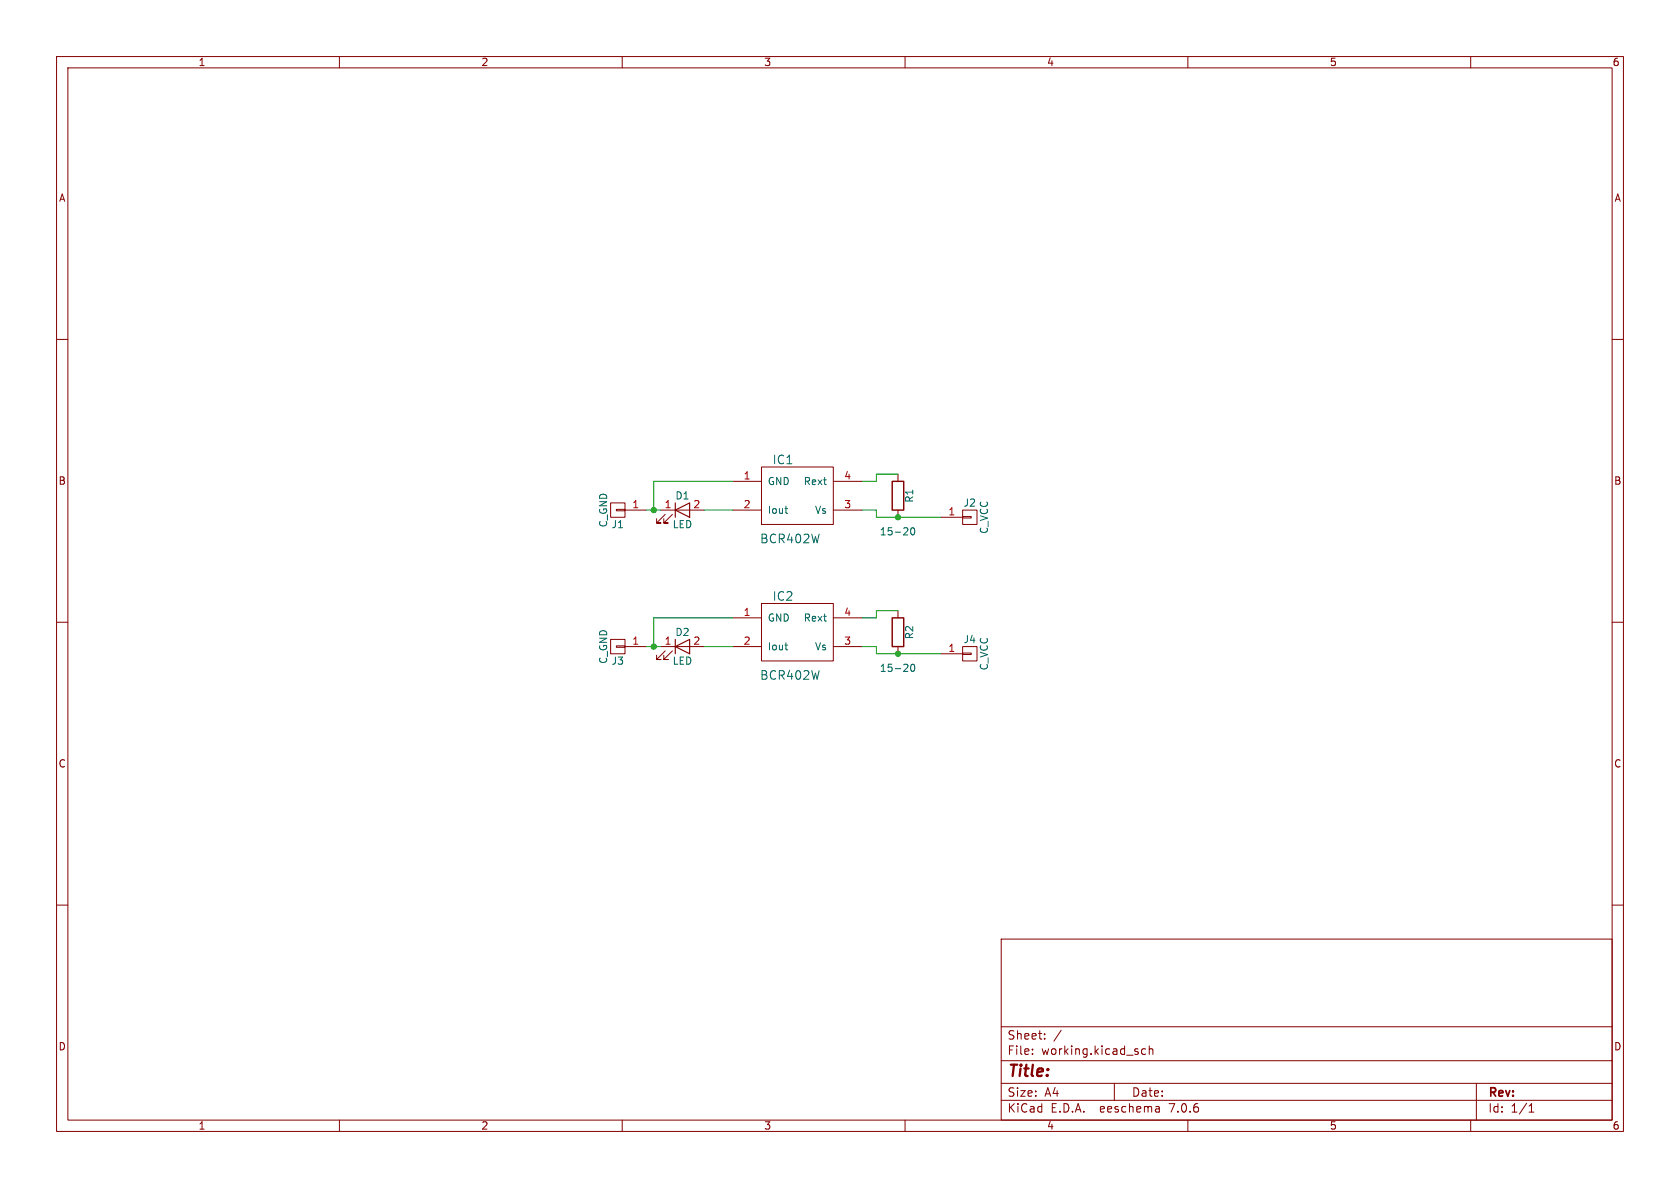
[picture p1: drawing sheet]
(kicad_sch (version 20230121) (generator eeschema)

 (paper "A4")

 (lib_symbols
  (symbol "SlimLightLED-rescue:CONN_01X01" (pin_names (offset 1.016) hide) (in_bom yes) (on_board yes)
   (property "Reference" "J" (at 0 2.54 0) (effects (font (size 1.27 1.27))))
   (property "Value" "CONN_01X01" (at 2.54 0 90) (effects (font (size 1.27 1.27))))
   (property "Footprint" "" (at 0 0 0) (effects (font (size 1.27 1.27)) hide))
   (property "Datasheet" "" (at 0 0 0) (effects (font (size 1.27 1.27)) hide))
   (symbol "CONN_01X01_0_1"
    (rectangle (start -1.27 0.127) (end 0.254 -0.127) (stroke (width 0) (type solid)) (fill (type none)))
    (rectangle (start -1.27 1.27) (end 1.27 -1.27) (stroke (width 0) (type solid)) (fill (type none))))
   (symbol "CONN_01X01_1_1"
    (pin passive line (at -5.08 0 0) (length 3.81) (name "P1" (effects (font (size 1.27 1.27)))) (number "1" (effects (font (size 1.27 1.27)))))))
  (symbol "SlimLightLED-rescue:LED" (pin_names (offset 1.016) hide) (in_bom yes) (on_board yes)
   (property "Reference" "D" (at 0 2.54 0) (effects (font (size 1.27 1.27))))
   (property "Value" "LED" (at 0 -2.54 0) (effects (font (size 1.27 1.27))))
   (property "Footprint" "" (at 0 0 0) (effects (font (size 1.27 1.27)) hide))
   (property "Datasheet" "" (at 0 0 0) (effects (font (size 1.27 1.27)) hide))
   (symbol "LED_0_1"
    (polyline (pts (xy -1.27 -1.27) (xy -1.27 1.27)) (stroke (width 0.2032) (type solid)) (fill (type none)))
    (polyline (pts (xy -1.27 0) (xy 1.27 0)) (stroke (width 0) (type solid)) (fill (type none)))
    (polyline (pts (xy 1.27 -1.27) (xy 1.27 1.27) (xy -1.27 0) (xy 1.27 -1.27)) (stroke (width 0.2032) (type solid)) (fill (type none)))
    (polyline (pts (xy -3.048 -0.762) (xy -4.572 -2.286) (xy -3.81 -2.286) (xy -4.572 -2.286) (xy -4.572 -1.524)) (stroke (width 0) (type solid)) (fill (type none)))
    (polyline (pts (xy -1.778 -0.762) (xy -3.302 -2.286) (xy -2.54 -2.286) (xy -3.302 -2.286) (xy -3.302 -1.524)) (stroke (width 0) (type solid)) (fill (type none))))
   (symbol "LED_1_1"
    (pin passive line (at -3.81 0 0) (length 2.54) (name "K" (effects (font (size 1.27 1.27)))) (number "1" (effects (font (size 1.27 1.27)))))
    (pin passive line (at 3.81 0 180) (length 2.54) (name "A" (effects (font (size 1.27 1.27)))) (number "2" (effects (font (size 1.27 1.27)))))))
  (symbol "SlimLightLED-rescue:R" (pin_numbers hide) (pin_names (offset 0)) (in_bom yes) (on_board yes)
   (property "Reference" "R" (at 2.032 0 90) (effects (font (size 1.27 1.27))))
   (property "Value" "R" (at 0 0 90) (effects (font (size 1.27 1.27))))
   (property "Footprint" "" (at -1.778 0 90) (effects (font (size 1.27 1.27)) hide))
   (property "Datasheet" "" (at 0 0 0) (effects (font (size 1.27 1.27)) hide))
   (symbol "R_0_1"
    (rectangle (start -1.016 -2.54) (end 1.016 2.54) (stroke (width 0.254) (type solid)) (fill (type none))))
   (symbol "R_1_1"
    (pin passive line (at 0 3.81 270) (length 1.27) (name "~" (effects (font (size 1.27 1.27)))) (number "1" (effects (font (size 1.27 1.27)))))
    (pin passive line (at 0 -3.81 90) (length 1.27) (name "~" (effects (font (size 1.27 1.27)))) (number "2" (effects (font (size 1.27 1.27)))))))
  (symbol "bcr402w:BCR402W" (pin_names (offset 1.016)) (in_bom yes) (on_board yes)
   (property "Reference" "IC" (at -2.54 6.35 0) (effects (font (size 1.524 1.524))))
   (property "Value" "BCR402W" (at -1.27 -7.62 0) (effects (font (size 1.524 1.524))))
   (property "Footprint" "" (at 0 0 0) (effects (font (size 1.524 1.524)) hide))
   (property "Datasheet" "" (at 0 0 0) (effects (font (size 1.524 1.524)) hide))
   (symbol "BCR402W_0_1"
    (rectangle (start -6.35 5.08) (end 6.35 -5.08) (stroke (width 0) (type solid)) (fill (type none))))
   (symbol "BCR402W_1_1"
    (pin power_out line (at -11.43 2.54 0) (length 5.08) (name "GND" (effects (font (size 1.27 1.27)))) (number "1" (effects (font (size 1.27 1.27)))))
    (pin power_out line (at -11.43 -2.54 0) (length 5.08) (name "Iout" (effects (font (size 1.27 1.27)))) (number "2" (effects (font (size 1.27 1.27)))))
    (pin power_in line (at 11.43 -2.54 180) (length 5.08) (name "Vs" (effects (font (size 1.27 1.27)))) (number "3" (effects (font (size 1.27 1.27)))))
    (pin passive line (at 11.43 2.54 180) (length 5.08) (name "Rext" (effects (font (size 1.27 1.27)))) (number "4" (effects (font (size 1.27 1.27))))))))

 (junction (at 158.75 91.44) (diameter 0) (color 0 0 0 0))
 (junction (at 115.57 114.3) (diameter 0) (color 0 0 0 0))
 (junction (at 158.75 115.57) (diameter 0) (color 0 0 0 0))
 (junction (at 115.57 90.17) (diameter 0) (color 0 0 0 0))

 (wire (pts (xy 129.54 90.17) (xy 124.46 90.17)) (stroke (width 0) (type default)))
 (wire (pts (xy 154.94 115.57) (xy 158.75 115.57)) (stroke (width 0) (type default)))
 (wire (pts (xy 129.54 85.09) (xy 115.57 85.09)) (stroke (width 0) (type default)))
 (wire (pts (xy 154.94 83.82) (xy 158.75 83.82)) (stroke (width 0) (type default)))
 (wire (pts (xy 154.94 109.22) (xy 154.94 107.95)) (stroke (width 0) (type default)))
 (wire (pts (xy 115.57 85.09) (xy 115.57 90.17)) (stroke (width 0) (type default)))
 (wire (pts (xy 115.57 114.3) (xy 116.84 114.3)) (stroke (width 0) (type default)))
 (wire (pts (xy 158.75 115.57) (xy 166.37 115.57)) (stroke (width 0) (type default)))
 (wire (pts (xy 154.94 85.09) (xy 154.94 83.82)) (stroke (width 0) (type default)))
 (wire (pts (xy 154.94 91.44) (xy 158.75 91.44)) (stroke (width 0) (type default)))
 (wire (pts (xy 152.4 85.09) (xy 154.94 85.09)) (stroke (width 0) (type default)))
 (wire (pts (xy 158.75 91.44) (xy 166.37 91.44)) (stroke (width 0) (type default)))
 (wire (pts (xy 115.57 90.17) (xy 116.84 90.17)) (stroke (width 0) (type default)))
 (wire (pts (xy 129.54 114.3) (xy 124.46 114.3)) (stroke (width 0) (type default)))
 (wire (pts (xy 154.94 90.17) (xy 152.4 90.17)) (stroke (width 0) (type default)))
 (wire (pts (xy 154.94 115.57) (xy 154.94 114.3)) (stroke (width 0) (type default)))
 (wire (pts (xy 115.57 109.22) (xy 115.57 114.3)) (stroke (width 0) (type default)))
 (wire (pts (xy 114.3 90.17) (xy 115.57 90.17)) (stroke (width 0) (type default)))
 (wire (pts (xy 154.94 91.44) (xy 154.94 90.17)) (stroke (width 0) (type default)))
 (wire (pts (xy 154.94 107.95) (xy 158.75 107.95)) (stroke (width 0) (type default)))
 (wire (pts (xy 152.4 109.22) (xy 154.94 109.22)) (stroke (width 0) (type default)))
 (wire (pts (xy 154.94 114.3) (xy 152.4 114.3)) (stroke (width 0) (type default)))
 (wire (pts (xy 129.54 109.22) (xy 115.57 109.22)) (stroke (width 0) (type default)))
 (wire (pts (xy 114.3 114.3) (xy 115.57 114.3)) (stroke (width 0) (type default)))

 (symbol (lib_id "bcr402w:BCR402W") (at 140.97 87.63 0) (unit 1) (in_bom yes) (on_board yes) (dnp no)
  (property "Reference" "IC1" (at 138.43 81.28 0) (effects (font (size 1.524 1.524))))
  (property "Value" "BCR402W" (at 139.7 95.25 0) (effects (font (size 1.524 1.524))))
  (property "Footprint" ".pretty:BCR402" (at 140.97 87.63 0) (effects (font (size 1.524 1.524)) hide))
  (property "Datasheet" "" (at 140.97 87.63 0) (effects (font (size 1.524 1.524)) hide)) (pin "1") (pin "2") (pin "3") (pin "4"))

 (symbol (lib_id "SlimLightLED-rescue:LED") (at 120.65 90.17 0) (unit 1) (in_bom yes) (on_board yes) (dnp no)
  (property "Reference" "D1" (at 120.65 87.63 0) (effects (font (size 1.27 1.27))))
  (property "Value" "LED" (at 120.65 92.71 0) (effects (font (size 1.27 1.27))))
  (property "Footprint" ".pretty:5730" (at 120.65 90.17 0) (effects (font (size 1.27 1.27)) hide))
  (property "Datasheet" "" (at 120.65 90.17 0) (effects (font (size 1.27 1.27)) hide)) (pin "1") (pin "2"))

 (symbol (lib_id "SlimLightLED-rescue:R") (at 158.75 87.63 0) (unit 1) (in_bom yes) (on_board yes) (dnp no)
  (property "Reference" "R1" (at 160.782 87.63 90) (effects (font (size 1.27 1.27))))
  (property "Value" "15-20" (at 158.75 93.98 0) (effects (font (size 1.27 1.27))))
  (property "Footprint" "Resistors_SMD:R_0402_NoSilk" (at 156.972 87.63 90) (effects (font (size 1.27 1.27)) hide))
  (property "Datasheet" "" (at 158.75 87.63 0) (effects (font (size 1.27 1.27)) hide)) (pin "1") (pin "2"))

 (symbol (lib_id "SlimLightLED-rescue:CONN_01X01") (at 171.45 91.44 0) (unit 1) (in_bom yes) (on_board yes) (dnp no)
  (property "Reference" "J2" (at 171.45 88.9 0) (effects (font (size 1.27 1.27))))
  (property "Value" "C_VCC" (at 173.99 91.44 90) (effects (font (size 1.27 1.27))))
  (property "Footprint" ".pretty:Light_PAD" (at 171.45 91.44 0) (effects (font (size 1.27 1.27)) hide))
  (property "Datasheet" "" (at 171.45 91.44 0) (effects (font (size 1.27 1.27)) hide)) (pin "1"))

 (symbol (lib_id "SlimLightLED-rescue:CONN_01X01") (at 109.22 90.17 180) (unit 1) (in_bom yes) (on_board yes) (dnp no)
  (property "Reference" "J1" (at 109.22 92.71 0) (effects (font (size 1.27 1.27))))
  (property "Value" "C_GND" (at 106.68 90.17 90) (effects (font (size 1.27 1.27))))
  (property "Footprint" ".pretty:Light_PAD" (at 109.22 90.17 0) (effects (font (size 1.27 1.27)) hide))
  (property "Datasheet" "" (at 109.22 90.17 0) (effects (font (size 1.27 1.27)) hide)) (pin "1"))

 (symbol (lib_id "bcr402w:BCR402W") (at 140.97 111.76 0) (unit 1) (in_bom yes) (on_board yes) (dnp no)
  (property "Reference" "IC2" (at 138.43 105.41 0) (effects (font (size 1.524 1.524))))
  (property "Value" "BCR402W" (at 139.7 119.38 0) (effects (font (size 1.524 1.524))))
  (property "Footprint" ".pretty:BCR402" (at 140.97 111.76 0) (effects (font (size 1.524 1.524)) hide))
  (property "Datasheet" "" (at 140.97 111.76 0) (effects (font (size 1.524 1.524)) hide)) (pin "1") (pin "2") (pin "3") (pin "4"))

 (symbol (lib_id "SlimLightLED-rescue:LED") (at 120.65 114.3 0) (unit 1) (in_bom yes) (on_board yes) (dnp no)
  (property "Reference" "D2" (at 120.65 111.76 0) (effects (font (size 1.27 1.27))))
  (property "Value" "LED" (at 120.65 116.84 0) (effects (font (size 1.27 1.27))))
  (property "Footprint" ".pretty:5730" (at 120.65 114.3 0) (effects (font (size 1.27 1.27)) hide))
  (property "Datasheet" "" (at 120.65 114.3 0) (effects (font (size 1.27 1.27)) hide)) (pin "1") (pin "2"))

 (symbol (lib_id "SlimLightLED-rescue:R") (at 158.75 111.76 0) (unit 1) (in_bom yes) (on_board yes) (dnp no)
  (property "Reference" "R2" (at 160.782 111.76 90) (effects (font (size 1.27 1.27))))
  (property "Value" "15-20" (at 158.75 118.11 0) (effects (font (size 1.27 1.27))))
  (property "Footprint" "Resistors_SMD:R_0402_NoSilk" (at 156.972 111.76 90) (effects (font (size 1.27 1.27)) hide))
  (property "Datasheet" "" (at 158.75 111.76 0) (effects (font (size 1.27 1.27)) hide)) (pin "1") (pin "2"))

 (symbol (lib_id "SlimLightLED-rescue:CONN_01X01") (at 171.45 115.57 0) (unit 1) (in_bom yes) (on_board yes) (dnp no)
  (property "Reference" "J4" (at 171.45 113.03 0) (effects (font (size 1.27 1.27))))
  (property "Value" "C_VCC" (at 173.99 115.57 90) (effects (font (size 1.27 1.27))))
  (property "Footprint" ".pretty:Light_PAD" (at 171.45 115.57 0) (effects (font (size 1.27 1.27)) hide))
  (property "Datasheet" "" (at 171.45 115.57 0) (effects (font (size 1.27 1.27)) hide)) (pin "1"))

 (symbol (lib_id "SlimLightLED-rescue:CONN_01X01") (at 109.22 114.3 180) (unit 1) (in_bom yes) (on_board yes) (dnp no)
  (property "Reference" "J3" (at 109.22 116.84 0) (effects (font (size 1.27 1.27))))
  (property "Value" "C_GND" (at 106.68 114.3 90) (effects (font (size 1.27 1.27))))
  (property "Footprint" ".pretty:Light_PAD" (at 109.22 114.3 0) (effects (font (size 1.27 1.27)) hide))
  (property "Datasheet" "" (at 109.22 114.3 0) (effects (font (size 1.27 1.27)) hide)) (pin "1"))

 (sheet_instances (path "" (page "1"))))
